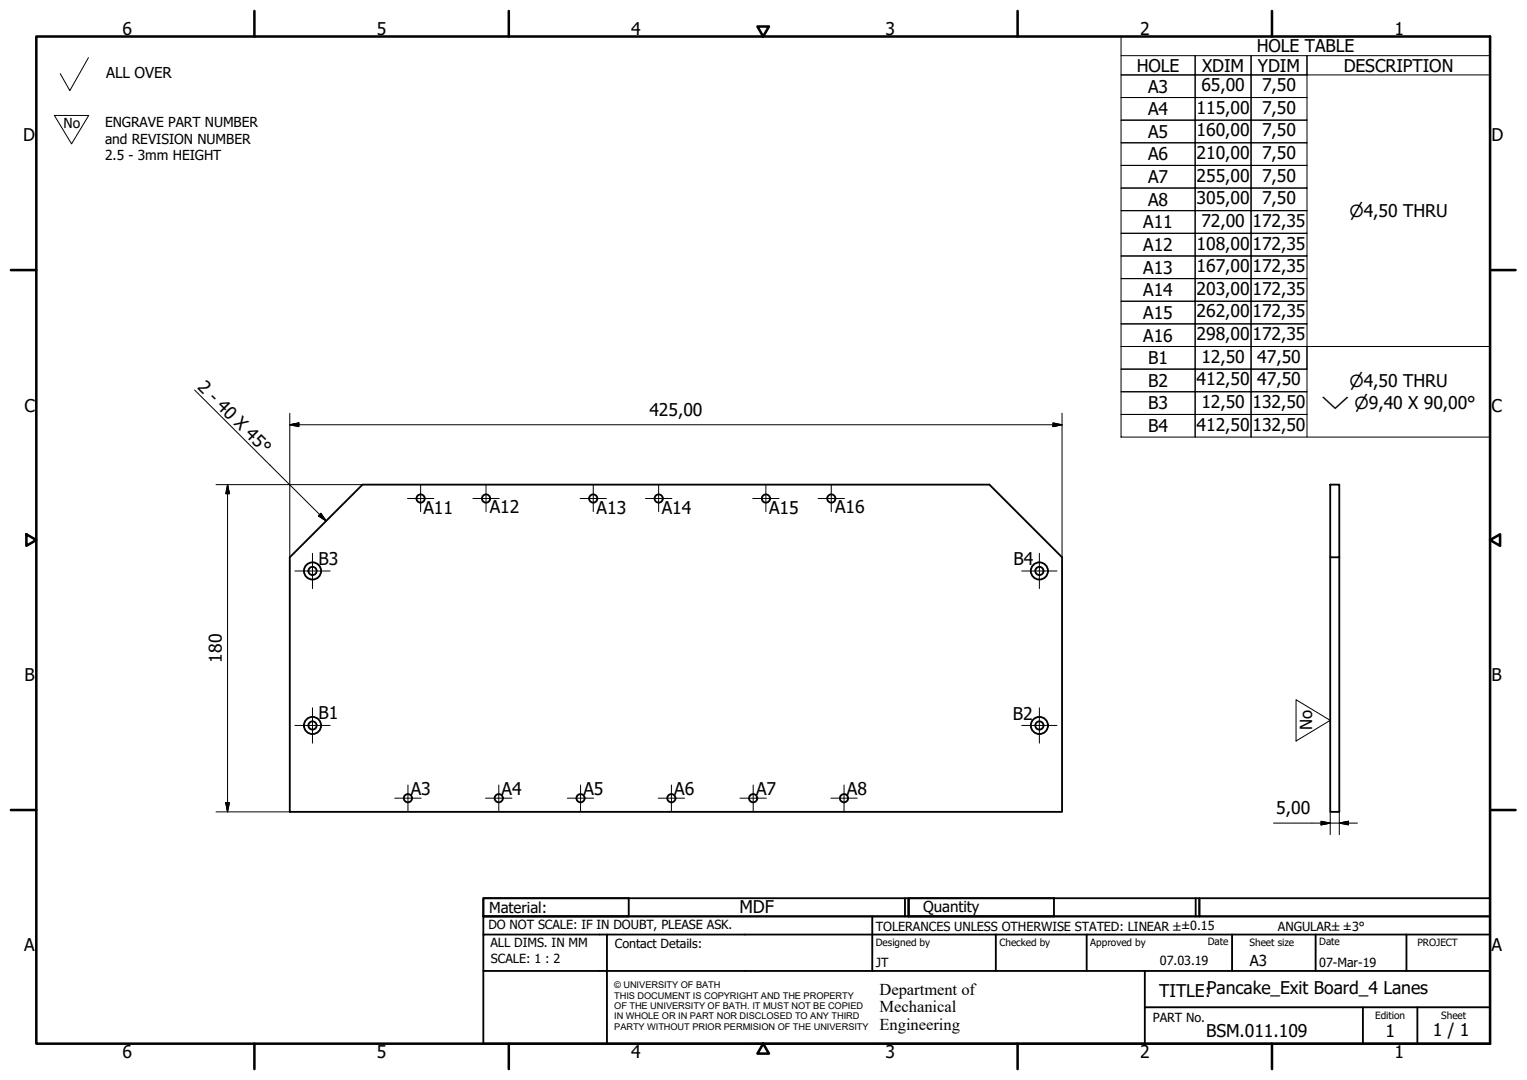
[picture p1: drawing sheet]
<svg xmlns="http://www.w3.org/2000/svg" width="420mm" height="297mm" viewBox="0 0 420 297" stroke-linecap="round" stroke-linejoin="round" font-family="sans-serif">
<!-- layer: Visible (ISO) -->
<g fill="none" stroke="#000" stroke-width=".51">
<path d="M366 133.3h2.5v20h-2.5zM79.7 153.3l20-20h172.5l20 20v70h-212.5zM366 153.3v70h2.5v-70"/>
<circle cx="115.7" cy="137.1" r="1.13"/>
<circle cx="133.7" cy="137.1" r="1.13"/>
<circle cx="163.2" cy="137.1" r="1.13"/>
<circle cx="181.2" cy="137.1" r="1.13"/>
<circle cx="210.7" cy="137.1" r="1.13"/>
<circle cx="228.7" cy="137.1" r="1.13"/>
<circle cx="86" cy="157" r="1.13"/>
<circle cx="86" cy="157" r="2.36"/>
<circle cx="286" cy="157" r="2.36"/>
<circle cx="286" cy="157" r="1.13"/>
<circle cx="86" cy="199.5" r="1.13"/>
<circle cx="86" cy="199.5" r="2.36"/>
<circle cx="286" cy="199.5" r="2.36"/>
<circle cx="286" cy="199.5" r="1.13"/>
<circle cx="112.2" cy="219.5" r="1.13"/>
<circle cx="137.2" cy="219.5" r="1.13"/>
<circle cx="159.7" cy="219.5" r="1.13"/>
<circle cx="184.7" cy="219.5" r="1.13"/>
<circle cx="207.2" cy="219.5" r="1.13"/>
<circle cx="232.2" cy="219.5" r="1.13"/>
</g>
<!-- layer: Border (ISO) -->
<g fill="none" stroke="#000" stroke-width=".7">
<path d="M10 10h400v277h-400zM70 3v7M140 3v7M208.4 7.3h3.2l-1.6 2.7zM280 3v7M350 3v7M3 74.3h7M410 74.3h7M7.3 146.9l2.7 1.6-2.7 1.6zM410 148.5l2.7-1.6v3.2zM3 222.8h7M410 222.8h7"/>
<path d="M70 287v7M140 287v7M210 287l1.6 2.8h-3.2zM280 287v7M350 287v7"/>
</g>
<!-- layer: Title (ISO) -->
<g fill="none" stroke="#000" stroke-width=".51">
<path d="M133 247h40v5h-40zM133 247h117v5h-117zM133 257v-5h277v5M133 257h277v30h-277zM167 257v30M240 252v15M249 247v5M250 247h40v5h-40zM250 247h80v5h-80zM274 257v10M299 257v10M329 247v5"/>
<path d="M330 247h80v5h-80zM339 257v10M362 257v10M387 257v10M133 267h277M315 277h95M315 267v20M375 277v10M390 277v10"/>
</g>
<!-- layer: Sketch Geometry (ISO) -->
<path d="M24.3 15.9l-5.1 9-2.6-4.6M15 31.8h9.4l-4.7 7.8zM356.6 192.5l9.4 5.6-9.4 5.7z" fill="none" stroke="#000" stroke-width=".28"/>
<path d="M375.4 198.1v.1" fill="none" stroke="#fff" stroke-width=".28"/>
<!-- layer: Symbol (ISO) -->
<g fill="none" stroke="#000" stroke-width=".28">
<path d="M308.5 15.3h20.3v5.3h-20.3h20.3v6.2h-20.3h20.3v6.2h-20.3h20.3v6.3h-20.3h20.3v6.2h-20.3h20.3v6.2h-20.3h20.3v6.2h-20.3h20.3v6.3h-20.3h20.3v6.2h-20.3h20.3v6.2h-20.3h20.3v6.3h-20.3h20.3v6.2h-20.3h20.3v6.2h-20.3h20.3v6.2h-20.3h20.3v6.2h-20.3h20.3v6.3h-20.3h20.3v6.2v-6.2h15.4v6.2v-6.2h15.4v6.2M308.5 10h101.5v110.2h-101.5zM328.8 15.3h15.4v5.3h-15.4zM344.2 15.3h15.4v5.3h-15.4zM410 15.3h-50.4v5.3h50.4M328.8 20.6h15.4v6.2h-15.4zM328.8 26.8h15.4v6.2h-15.4zM328.8 33h15.4v6.3h-15.4zM328.8 39.3h15.4v6.2h-15.4zM344.2 20.6h15.4v6.2h-15.4zM344.2 26.8h15.4v6.2h-15.4zM344.2 33h15.4v6.3h-15.4z"/>
<path d="M344.2 39.3h15.4v6.2h-15.4zM328.8 45.5h15.4v6.2h-15.4zM328.8 51.7h15.4v6.2h-15.4zM328.8 57.9h15.4v6.3h-15.4zM344.2 45.5h15.4v6.2h-15.4zM344.2 51.7h15.4v6.2h-15.4zM344.2 57.9h15.4v6.3h-15.4zM328.8 64.2h15.4v6.2h-15.4zM328.8 70.4h15.4v6.2h-15.4zM328.8 76.6h15.4v6.3h-15.4zM344.2 64.2h15.4v6.2h-15.4zM344.2 70.4h15.4v6.2h-15.4z"/>
<path d="M344.2 76.6h15.4v6.3h-15.4zM328.8 82.9h15.4v6.2h-15.4zM328.8 89.1h15.4v6.2h-15.4zM328.8 95.3h15.4v6.2h-15.4zM344.2 82.9h15.4v6.2h-15.4zM344.2 89.1h15.4v6.2h-15.4zM344.2 95.3h15.4v6.2h-15.4zM53.6 107.3l36.1 36M328.8 101.5h15.4v6.2h-15.4zM328.8 107.7h15.4v6.3h-15.4zM344.2 101.5h15.4v6.2h-15.4zM344.2 107.7h15.4v6.3h-15.4z"/>
<path d="M359.6 101.5v-6.2h50.4v6.2M88.3 141.2l1.4 2.1-2.1-1.4z"/>
</g>
<!-- layer: Center Mark (ISO) -->
<g fill="none" stroke="#000" stroke-width=".28">
<path d="M112.1 137.1h7.3M115.7 133.5v7.2M130.1 137.1h7.3M133.7 133.5v7.2M159.6 137.1h7.3M163.2 133.5v7.2M177.6 137.1h7.3M181.2 133.5v7.2M207.1 137.1h7.3M210.7 133.5v7.2M225.1 137.1h7.3M228.7 133.5v7.2"/>
<path d="M81.1 157h9.7M86 152.2v9.7M281.1 157h9.7M286 152.2v9.7M81.1 199.5h9.7M86 194.7v9.7M281.1 199.5h9.7M286 194.7v9.7M108.6 219.5h7.3M112.2 215.9v7.3M133.6 219.5h7.3M137.2 215.9v7.3"/>
<path d="M156.1 219.5h7.3M159.7 215.9v7.3M181.1 219.5h7.3M184.7 215.9v7.3M203.6 219.5h7.3M207.2 215.9v7.3M228.6 219.5h7.3M232.2 215.9v7.3"/>
</g>
<!-- layer: Dimension (ISO) -->
<g fill="none" stroke="#000" stroke-width=".28">
<path d="M79.7 116.8l2.5-.5v1zM79.7 116.8h212.5M79.7 113.7v39.6M289.7 116.3l2.5 .5-2.5 .5zM292.2 113.7v39.6M59.4 133.3h40.3M62.6 133.3l.5 2.5h-1zM62.6 133.3v90M59.4 223.3h20.3M62.1 220.8h1l-.5 2.5zM350.4 226.4h23.1M363.5 225.9l2.5 .5-2.5 .5z"/>
<path d="M366 223.3v6.3M368.5 226.4l2.5-.5v1zM368.5 223.3v6.3"/>
</g>
<path d="M79.7 116.8l2.5-.5zM79.7 116.8l2.5-.5v1zM289.7 117.3l2.5-.5zM289.7 116.3l2.5 .5-2.5 .5zM62.6 133.3l.5 2.5zM62.6 133.3l.5 2.5h-1zM62.1 220.8l.5 2.5zM62.1 220.8h1l-.5 2.5zM363.5 226.9l2.5-.5zM363.5 225.9l2.5 .5-2.5 .5zM368.5 226.4l2.5-.5zM368.5 226.4l2.5-.5v1z" fill="#000" stroke="#000" stroke-width=".28"/>
<!-- layer: Symbol (ISO) -->
<path d="M87.6 141.9l2.1 1.4zM88.3 141.2l1.4 2.1-2.1-1.4z" fill="#000" stroke="#000" stroke-width=".28"/>
<g font-size="4.8">
<text x="33.7" y="9.6">6</text>
<text x="103.7" y="9.6">5</text>
<text x="173.7" y="9.6">4</text>
<text x="243.7" y="9.6">3</text>
<text x="313.7" y="9.6">2</text>
<text x="383.7" y="9.6">1</text>
<text x="345.8" y="14.4">HOLE TABLE</text>
<text x="312.8" y="19.7">HOLE</text>
<text x="330.8" y="19.7">XDIM</text>
<text x="346.1" y="19.7">YDIM</text>
<text x="369.7" y="19.7">DESCRIPTION</text>
<text x="315.9" y="25.4">A3</text>
<text x="330.6" y="25.1">65,00</text>
<text x="347.3" y="25.1">7,50</text>
<text x="315.9" y="31.7">A4</text>
<text x="329.2" y="31.3">115,00</text>
<text x="347.3" y="31.3">7,50</text>
<text x="6.3" y="38.9">D</text>
<text x="315.9" y="37.9">A5</text>
<text x="329.2" y="37.5">160,00</text>
<text x="347.3" y="37.5">7,50</text>
<text x="410.4" y="38.9">D</text>
<text x="315.9" y="44.1">A6</text>
<text x="329.2" y="43.7">210,00</text>
<text x="347.3" y="43.7">7,50</text>
<text x="315.9" y="50.4">A7</text>
<text x="329.2" y="50">255,00</text>
<text x="347.3" y="50">7,50</text>
<text x="315.9" y="56.6">A8</text>
<text x="329.2" y="56.2">305,00</text>
<text x="347.3" y="56.2">7,50</text>
<text x="314.6" y="62.8">A11</text>
<text x="330.6" y="62.4">72,00</text>
<text x="344.6" y="62.4">172,35</text>
<text x="314.6" y="69.1">A12</text>
<text x="329.2" y="68.6">108,00</text>
<text x="344.6" y="68.6">172,35</text>
<text x="314.6" y="75.3">A13</text>
<text x="329.2" y="74.9">167,00</text>
<text x="344.6" y="74.9">172,35</text>
<text x="314.6" y="81.5">A14</text>
<text x="329.2" y="81.1">203,00</text>
<text x="344.6" y="81.1">172,35</text>
<text x="314.6" y="87.7">A15</text>
<text x="329.2" y="87.3">262,00</text>
<text x="344.6" y="87.3">172,35</text>
<text x="314.6" y="93.9">A16</text>
<text x="329.2" y="93.5">298,00</text>
<text x="344.6" y="93.5">172,35</text>
<text x="315.9" y="100.2">B1</text>
<text x="330.6" y="99.8">12,50</text>
<text x="345.9" y="99.8">47,50</text>
<text x="54.1" y="106.7" transform="rotate(45 54.1 106.7)">2 - 40 X 45°</text>
<text x="315.9" y="106.4">B2</text>
<text x="329.2" y="106">412,50</text>
<text x="345.9" y="106">47,50</text>
<text x="6.7" y="113.2">C</text>
<text x="315.9" y="112.6">B3</text>
<text x="330.6" y="112.2">12,50</text>
<text x="344.6" y="112.2">132,50</text>
<text x="410.4" y="113.2">C</text>
<text x="178.7" y="114.4">425,00</text>
<text x="315.9" y="118.8">B4</text>
<text x="329.2" y="118.4">412,50</text>
<text x="344.6" y="118.4">132,50</text>
<text x="116.5" y="141.4">A11</text>
<text x="134.8" y="141.1">A12</text>
<text x="164.2" y="141.3">A13</text>
<text x="182.1" y="141.3">A14</text>
<text x="211.6" y="141.3">A15</text>
<text x="229.8" y="141.1">A16</text>
<text x="87.7" y="155.3">B3</text>
<text x="278.9" y="155.3">B4</text>
<text x="61" y="182.2" transform="rotate(-90 61 182.2)">180</text>
<text x="6.8" y="187.4">B</text>
<text x="410.4" y="187.4">B</text>
<text x="87.7" y="197.9">B1</text>
<text x="278.7" y="198.1">B2</text>
<text x="113" y="218.7">A3</text>
<text x="138" y="218.7">A4</text>
<text x="160.5" y="218.7">A5</text>
<text x="185.5" y="218.7">A6</text>
<text x="208" y="218.7">A7</text>
<text x="233" y="218.7">A8</text>
<text x="351.2" y="224">5,00</text>
<text x="203.5" y="251.1">MDF</text>
<text x="6.7" y="261.7">A</text>
<text x="410.4" y="261.7">A</text>
<text x="319" y="274.2">TITLE:Pancake_Exit Board_4 Lanes</text>
<text x="331.9" y="285.3">BSM.011.109</text>
<text x="381.2" y="285.3">1</text>
<text x="394.2" y="285">1 / 1</text>
<text x="33.7" y="291">6</text>
<text x="103.7" y="290.9">5</text>
<text x="173.7" y="290.9">4</text>
<text x="243.7" y="291">3</text>
<text x="313.7" y="291">2</text>
<text x="383.7" y="290.9">1</text>
</g>
<g font-size="4.6">
<text x="371.3" y="59.6">⌀4,50 THRU</text>
<text x="371.3" y="106.4">⌀4,50 THRU</text>
<text x="363.6" y="112.5">⌵ ⌀9,40 X 90,00°</text>
<text x="361.1" y="200.9" transform="rotate(-90 361.1 200.9)">No</text>
<text x="242" y="273.7">Department of</text>
<text x="242" y="278.4">Mechanical</text>
<text x="242" y="283.2">Engineering</text>
</g>
<g font-size="4.1">
<text x="29.2" y="21.3">ALL OVER</text>
<text x="134.6" y="251.1">Material:</text>
<text x="254" y="250.8">Quantity</text>
<text x="343.9" y="265.6">A3</text>
</g>
<g font-size="3.8">
<text x="17.5" y="35.1">No</text>
<text x="28.9" y="35">ENGRAVE PART NUMBER</text>
<text x="28.9" y="39.5">and REVISION NUMBER</text>
<text x="28.9" y="44.1">2.5 - 3mm HEIGHT</text>
</g>
<g font-size="3.5">
<text x="134.4" y="255.6">DO NOT SCALE: IF IN DOUBT, PLEASE ASK.</text>
<text x="241" y="256">TOLERANCES UNLESS OTHERWISE STATED: LINEAR ±±0.15</text>
<text x="351.6" y="256">ANGULAR±±3°</text>
<text x="134.9" y="260.6">ALL DIMS. IN MM</text>
<text x="169.2" y="260.6">Contact Details:</text>
<text x="135.1" y="264.8">SCALE: 1 : 2</text>
<text x="241" y="266">JT</text>
<text x="319.2" y="265.5">07.03.19</text>
<text x="363" y="266">07-Mar-19</text>
<text x="317.2" y="281.2">PART No.</text>
</g>
<g font-size="2.8">
<text x="241" y="260.1">Designed by</text>
<text x="275" y="260.1">Checked by</text>
<text x="300" y="260.1">Approved by</text>
<text x="332.3" y="260">Date</text>
<text x="343.8" y="260.1">Sheet size</text>
<text x="363" y="260">Date</text>
<text x="390" y="260.1">PROJECT</text>
<text x="378.4" y="280.1">Edition</text>
<text x="396.6" y="280.1">Sheet</text>
</g>
<g font-size="2.5">
<text x="169" y="271.9">© UNIVERSITY OF BATH</text>
<text x="169" y="274.7">THIS DOCUMENT IS COPYRIGHT AND THE PROPERTY</text>
<text x="169" y="277.5">OF THE UNIVERSITY OF BATH. IT MUST NOT BE COPIED</text>
<text x="169" y="280.4">IN WHOLE OR IN PART NOR DISCLOSED TO ANY THIRD</text>
<text x="169" y="283.2">PARTY WITHOUT PRIOR PERMISION OF THE UNIVERSITY</text>
</g>
</svg>
